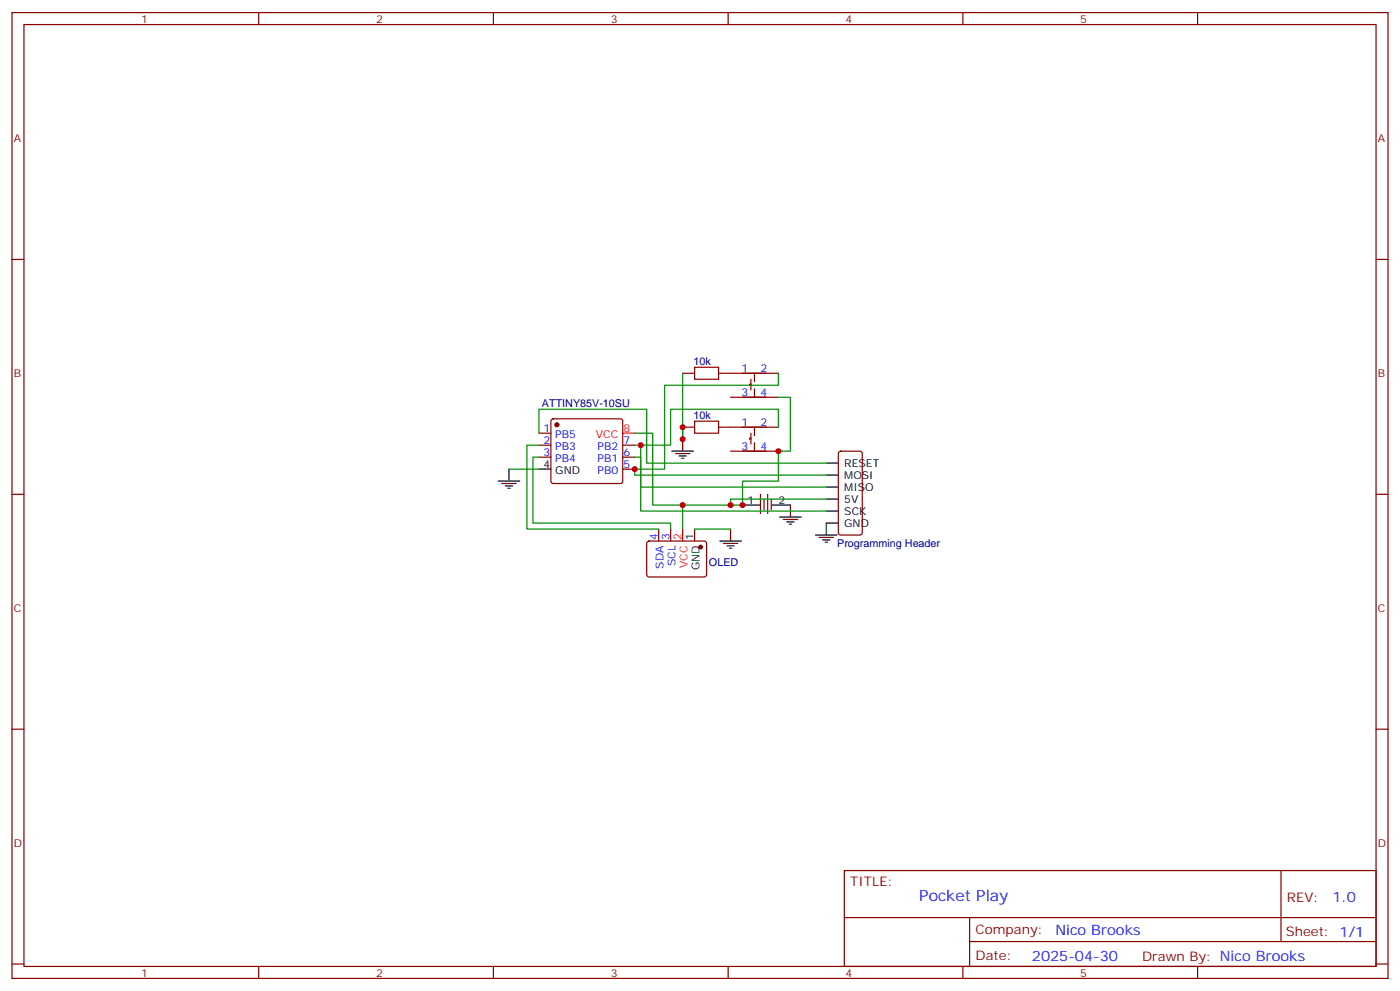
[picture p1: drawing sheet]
<svg xmlns="http://www.w3.org/2000/svg" width="412mm" height="292mm" viewBox="0 0 412 292" stroke-linecap="round" stroke-linejoin="round" font-family="sans-serif">
<g fill="none" stroke="#870000" stroke-width=".35">
<path d="M3.5 3.7h405.4v284.3h-405.4zM7.1 7.2h398.2v277.3h-398.2zM76.2 3.7v3.5M145.3 3.7v3.5M214.5 3.7v3.5M283.6 3.7v3.5M352.8 3.7v3.5M3.5 76.4h3.6M405.3 76.4h3.6M201.1 109.9h3.5M211.7 109.9h17.6M215.2 116.9h14.1"/>
<path d="M221.2 113.1h-.4v.3h.4M221.2 111.7v3.1M222.2 109.9v2.5M222.2 114.5v2.4M158.7 127.5h3.6M158.7 131.1h3.6M158.7 134.6h3.6M162.5 123.5l.5-.2h19.7l.5 .2 .2 .5v17.6l-.2 .5-.5 .2h-19.7l-.5-.2-.2-.5v-17.6zM183.4 131.1h3.6M183.4 134.6h3.6M183.4 138.1h3.6M201.1 125.8h3.5"/>
<path d="M211.7 125.8h17.6M215.2 132.8h14.1M221.2 128.9h-.4v.4h.4M221.2 127.5v3.2M222.2 125.8v2.4M222.2 130.4v2.4M247.2 133l.4-.2h5.7l.6 .5 .1 23.5-.5 .7h-5.9l-.6-.4-.1-23.6zM3.5 145.5h3.6M190.7 159.5l.5-.2h16.5l.4 .7v9.4l-.7 .5-16.5-.1-.4-.6v-9.2zM194 155.8v3.5M197.6 155.8v3.5M224 145.5v5.7"/>
<path d="M225.1 146.9v3.2M226.1 145.5v5.7M227.2 146.9v3.2M405.3 145.5h3.6M3.5 214.7h3.6M405.3 214.7h3.6M248.7 256.3h156.6v28.2h-156.6zM377.3 256.3v20.9M248.7 270.1h156.5M285.6 277.2h119.6M285.6 270.1v14.2M3.5 283.8h3.6"/>
<path d="M76.2 284.5v3.5M145.3 284.5v3.5M214.5 284.5v3.5M283.6 284.5v3.5M352.8 284.5v3.5M405.3 283.8h3.6"/>
</g>
<g fill="none" stroke="#000" stroke-width=".35">
<path d="M149.9 138.1v3.5M158.7 138.1h3.6M197.9 132.8h6.4M199 133.5h4.2M200 134.2h2.1M200.7 134.9h.7M201.1 129.3v3.5M243.4 136.3h3.5M243.4 139.9h3.5M146.8 141.6h6.3M147.8 142.3h4.2M148.9 143.1h2.1"/>
<path d="M149.6 143.8h.7M204.6 155.8v3.5M212 159.3h6.4M213.1 160h4.2M215.2 155.8v3.5M218.7 148.7h5.3M227.5 148.7h5.3v3.5M229.7 152.2h6.3M230.7 152.9h4.2M231.8 153.6h2.1M232.5 154.3h.7M240.2 157.5h6.4"/>
<path d="M241.3 158.2h4.2M242.4 158.9h2.1M243.1 159.6h.7M243.4 143.4h3.5M243.4 146.9h3.5M243.4 150.5h3.5M246.9 154h-3.5v3.5M214.1 160.7h2.2M214.8 161.4h.7"/>
</g>
<path d="M204.6 108.1h7.1v3.6h-7.1zM204.6 124h7.1v3.5h-7.1z" fill="none" stroke="#a10000" stroke-width=".35"/>
<g fill="#870000" stroke="#870000" stroke-width=".35">
<circle cx="206.4" cy="161" r=".53"/>
<circle cx="164" cy="125.1" r=".53"/>
</g>
<path d="M183.4 127.5h3.6M201.1 155.8v3.5" fill="none" stroke="#f00" stroke-width=".35"/>
<g fill="none" stroke="#008700" stroke-width=".35">
<path d="M201.1 109.9v19.4M229.3 116.9h3.5v15.9h-3.5v8.8h-10.6v7.1h-17.6M229.3 109.9v3.5h-33.5v24.7h-8.8v1.8h56.4M149.9 138.1h8.8M158.7 131.1h-3.5v24.7h38.8M158.7 134.6h-1.7v19.4h40.6v1.8M158.7 127.5v-7h31.8v15.8h52.9M187 127.5h5.3v21.2h8.8v7.1M187 134.6h1.7v8.8h54.7M188.7 131.1v19.4h54.7M229.3 125.8v-5.3h-31.7v10.6h-10.6M204.6 155.8h10.6"/>
<path d="M243.4 146.9h-28.2v1.8"/>
</g>
<g fill="#c00">
<circle cx="201.1" cy="125.8" r=".88"/>
<circle cx="229.3" cy="132.8" r=".88"/>
<circle cx="218.7" cy="148.7" r=".88"/>
<circle cx="201.1" cy="148.7" r=".88"/>
<circle cx="201.1" cy="129.3" r=".88"/>
<circle cx="187" cy="138.1" r=".88"/>
<circle cx="215.2" cy="148.7" r=".88"/>
<circle cx="188.7" cy="131.1" r=".88"/>
</g>
<text font-size="4.6" fill="#00f" x="270.8" y="265.3">Pocket Play</text>
<g font-size="4.2" fill="#00f">
<text x="392.5" y="265.6">1.0</text>
<text x="310.9" y="275.1">Nico Brooks</text>
<text x="304" y="282.9">2025-04-30</text>
</g>
<g font-size="3.9" fill="#800">
<text x="250.5" y="260.9">TITLE:</text>
<text x="379.1" y="265.6">REV:</text>
<text x="287.4" y="275.1">Company:</text>
<text x="378.7" y="275.7">Sheet: 1/1</text>
<text x="287.4" y="282.8">Date:</text>
<text x="336.4" y="282.8">Drawn By: Nico Brooks</text>
</g>
<g font-size="3.2" fill="#800">
<text x="41.6" y="6.7">1</text>
<text x="110.8" y="6.7">2</text>
<text x="179.9" y="6.7">3</text>
<text x="249.1" y="6.7">4</text>
<text x="318.2" y="6.7">5</text>
<text x="4.1" y="41.8">A</text>
<text x="405.9" y="41.8">A</text>
<text x="4.1" y="110.9">B</text>
<text x="405.9" y="110.9">B</text>
<text x="4.1" y="180.1">C</text>
<text x="405.9" y="180.1">C</text>
<text x="4.1" y="249.2">D</text>
<text x="405.9" y="249.2">D</text>
<text x="41.6" y="287.5">1</text>
<text x="110.8" y="287.5">2</text>
<text x="179.9" y="287.5">3</text>
<text x="249.1" y="287.5">4</text>
<text x="318.2" y="287.5">5</text>
</g>
<g font-size="3.2" fill="#000080">
<text x="204.3" y="107.5">10k</text>
<text x="159.6" y="119.9">ATTINY85V-10SU</text>
<text x="204.3" y="123.4">10k</text>
<text x="246.6" y="161">Programming Header</text>
<text x="208.8" y="166.8">OLED</text>
</g>
<g font-size="3.2" fill="#00f">
<text x="218.5" y="109.5">1</text>
<text x="224" y="109.5">2</text>
<text x="218.5" y="116.6">3</text>
<text x="224" y="116.6">4</text>
<text x="218.5" y="125.4">1</text>
<text x="224" y="125.4">2</text>
<text x="160.1" y="127.2">1</text>
<text x="160.1" y="130.7">2</text>
<text x="163.6" y="128.9">PB5</text>
<text x="183.6" y="130.7">7</text>
<text x="160.1" y="134.2">3</text>
<text x="163.6" y="132.5">PB3</text>
<text x="163.6" y="136">PB4</text>
<text x="176" y="136">PB1</text>
<text x="176" y="132.5">PB2</text>
<text x="183.6" y="137.8">5</text>
<text x="183.6" y="134.2">6</text>
<text x="218.5" y="132.5">3</text>
<text x="224" y="132.5">4</text>
<text x="176" y="139.5">PB0</text>
<text x="193.7" y="159.1" transform="rotate(-90 193.7 159.1)">4</text>
<text x="197.2" y="159.1" transform="rotate(-90 197.2 159.1)">3</text>
<text x="195.4" y="167.4" transform="rotate(-90 195.4 167.4)">SDA</text>
<text x="199" y="166.7" transform="rotate(-90 199 166.7)">SCL</text>
</g>
<g font-size="3.2" fill="#f00">
<text x="175.5" y="128.9">VCC</text>
<text x="183.6" y="127.2">8</text>
<text x="200.7" y="159.1" transform="rotate(-90 200.7 159.1)">2</text>
<text x="202.5" y="167.2" transform="rotate(-90 202.5 167.2)">VCC</text>
</g>
<g font-size="3.2">
<text x="160.1" y="137.8">4</text>
<text x="248.7" y="137.4">RESET</text>
<text x="163.6" y="139.5">GND</text>
<text x="248.7" y="140.9">MOSI</text>
<text x="220.2" y="148.3">1</text>
<text x="229.3" y="148.3">2</text>
<text x="248.7" y="144.5">MISO</text>
<text x="248.7" y="148">5V</text>
<text x="248.7" y="151.5">SCK</text>
<text x="248.7" y="155">GND</text>
<text x="204.3" y="159.1" transform="rotate(-90 204.3 159.1)">1</text>
<text x="206" y="167.9" transform="rotate(-90 206 167.9)">GND</text>
</g>
</svg>
